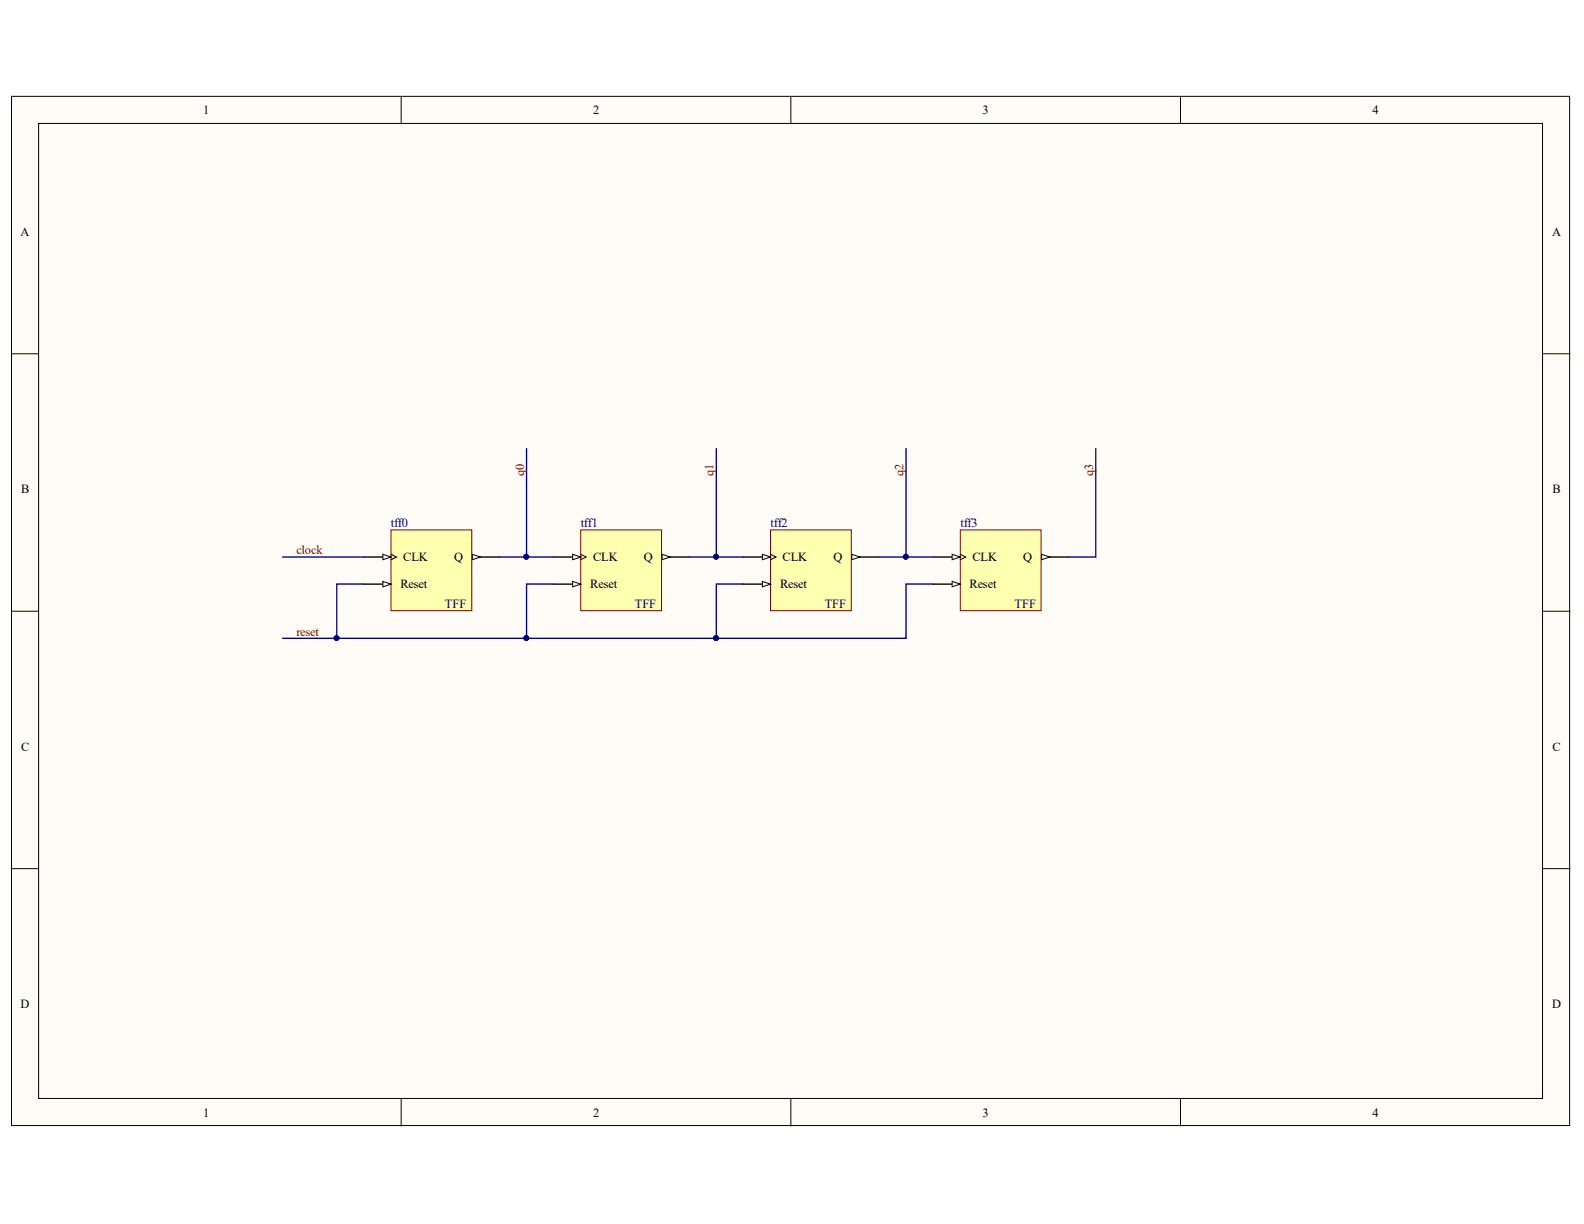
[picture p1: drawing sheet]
<svg xmlns="http://www.w3.org/2000/svg" width="279mm" height="216mm" viewBox="0 0 279 216" stroke-linecap="round" stroke-linejoin="round" font-family="sans-serif">
<g fill="#fffcf8" stroke="#000" stroke-width=".18">
<path d="M2 17h274.9v181.5h-274.9z"/>
<path d="M6.8 21.8h265.3v172h-265.3z"/>
</g>
<path d="M70.8 17v4.8M139.5 17v4.8M208.2 17v4.8M2 62.4h4.8M272.2 62.4h4.8M2 107.8h4.8M272.2 107.8h4.8M2 153.2h4.8M272.2 153.2h4.8M70.8 193.9v4.7M139.5 193.9v4.7M208.2 193.9v4.7" fill="none" stroke="#000" stroke-width=".18"/>
<path d="M69 93.5h14.2v14.2h-14.2z" fill="#ffffb0" stroke="#800000" stroke-width=".18"/>
<path d="M83.3 98.3h4.8" fill="none" stroke="#000" stroke-width=".24"/>
<path d="M83.3 97.8l1.4 .5-1.4 .4z" fill="#fffcf8"/>
<path d="M69 97.8l.9 .5-.9 .4M83.3 97.8l1.4 .5-1.4 .4z" fill="none" stroke="#000" stroke-width=".18"/>
<path d="M64.2 98.3h4.8" fill="none" stroke="#000" stroke-width=".24"/>
<path d="M67.5 97.8l1.5 .5-1.5 .4z" fill="#fffcf8"/>
<path d="M67.5 97.8l1.5 .5-1.5 .4z" fill="none" stroke="#000" stroke-width=".18"/>
<path d="M64.2 103h4.8" fill="none" stroke="#000" stroke-width=".24"/>
<path d="M67.5 102.6l1.5 .4-1.5 .5z" fill="#fffcf8"/>
<path d="M67.5 102.6l1.5 .4-1.5 .5z" fill="none" stroke="#000" stroke-width=".18"/>
<path d="M102.4 93.5h14.3v14.2h-14.3z" fill="#ffffb0" stroke="#800000" stroke-width=".18"/>
<path d="M116.8 98.3h4.8" fill="none" stroke="#000" stroke-width=".24"/>
<path d="M116.8 97.8l1.4 .5-1.4 .4z" fill="#fffcf8"/>
<path d="M102.4 97.8l1 .5-1 .4M116.8 97.8l1.4 .5-1.4 .4z" fill="none" stroke="#000" stroke-width=".18"/>
<path d="M97.7 98.3h4.7" fill="none" stroke="#000" stroke-width=".24"/>
<path d="M101 97.8l1.4 .5-1.4 .4z" fill="#fffcf8"/>
<path d="M101 97.8l1.4 .5-1.4 .4z" fill="none" stroke="#000" stroke-width=".18"/>
<path d="M97.7 103h4.7" fill="none" stroke="#000" stroke-width=".24"/>
<path d="M101 102.6l1.4 .4-1.4 .5z" fill="#fffcf8"/>
<path d="M101 102.6l1.4 .4-1.4 .5z" fill="none" stroke="#000" stroke-width=".18"/>
<path d="M135.9 93.5h14.3v14.2h-14.3z" fill="#ffffb0" stroke="#800000" stroke-width=".18"/>
<path d="M150.3 98.3h4.7" fill="none" stroke="#000" stroke-width=".24"/>
<path d="M150.3 97.8l1.4 .5-1.4 .4z" fill="#fffcf8"/>
<path d="M135.9 97.8l1 .5-1 .4M150.3 97.8l1.4 .5-1.4 .4z" fill="none" stroke="#000" stroke-width=".18"/>
<path d="M131.1 98.3h4.8" fill="none" stroke="#000" stroke-width=".24"/>
<path d="M134.5 97.8l1.4 .5-1.4 .4z" fill="#fffcf8"/>
<path d="M134.5 97.8l1.4 .5-1.4 .4z" fill="none" stroke="#000" stroke-width=".18"/>
<path d="M131.1 103h4.8" fill="none" stroke="#000" stroke-width=".24"/>
<path d="M134.5 102.6l1.4 .4-1.4 .5z" fill="#fffcf8"/>
<path d="M134.5 102.6l1.4 .4-1.4 .5z" fill="none" stroke="#000" stroke-width=".18"/>
<path d="M169.4 93.5h14.2v14.2h-14.2z" fill="#ffffb0" stroke="#800000" stroke-width=".18"/>
<path d="M183.7 98.3h4.8" fill="none" stroke="#000" stroke-width=".24"/>
<path d="M183.7 97.8l1.5 .5-1.5 .4z" fill="#fffcf8"/>
<path d="M169.4 97.8l.9 .5-.9 .4M183.7 97.8l1.5 .5-1.5 .4z" fill="none" stroke="#000" stroke-width=".18"/>
<path d="M164.6 98.3h4.8" fill="none" stroke="#000" stroke-width=".24"/>
<path d="M167.9 97.8l1.5 .5-1.5 .4z" fill="#fffcf8"/>
<path d="M167.9 97.8l1.5 .5-1.5 .4z" fill="none" stroke="#000" stroke-width=".18"/>
<path d="M164.6 103h4.8" fill="none" stroke="#000" stroke-width=".24"/>
<path d="M167.9 102.6l1.5 .4-1.5 .5z" fill="#fffcf8"/>
<path d="M167.9 102.6l1.5 .4-1.5 .5z" fill="none" stroke="#000" stroke-width=".18"/>
<path d="M92.9 79.1v19.2M126.3 79.1v19.2M159.8 79.1v19.2M193.3 79.1v19.2h-4.8M49.8 98.3h14.4M88.1 98.3h9.6M121.6 98.3h9.5M155 98.3h9.6M64.2 103h-4.8v9.6M97.7 103h-4.8v9.6M131.1 103h-4.8v9.6M164.6 103h-4.8v9.6h-110" fill="none" stroke="#000080" stroke-width=".24"/>
<g fill="#000080" stroke="#000080" stroke-width=".18">
<circle cx="92.8" cy="98.2" r=".43"/>
<circle cx="126.3" cy="98.2" r=".43"/>
<circle cx="159.8" cy="98.2" r=".43"/>
<circle cx="126.3" cy="112.5" r=".43"/>
<circle cx="92.8" cy="112.5" r=".43"/>
<circle cx="59.4" cy="112.5" r=".43"/>
</g>
<g font-size="2.2">
<text x="35.9" y="20.1">1</text>
<text x="104.6" y="20.1">2</text>
<text x="173.3" y="20.1">3</text>
<text x="242.1" y="20.1">4</text>
<text x="3.6" y="41.6">A</text>
<text x="273.8" y="41.6">A</text>
<text x="3.7" y="87">B</text>
<text x="273.9" y="87">B</text>
<text x="71.1" y="99">CLK</text>
<text x="80.1" y="99">Q</text>
<text x="104.6" y="99">CLK</text>
<text x="113.6" y="99">Q</text>
<text x="138" y="99">CLK</text>
<text x="147" y="99">Q</text>
<text x="171.5" y="99">CLK</text>
<text x="180.5" y="99">Q</text>
<text x="70.6" y="103.8">Reset</text>
<text x="104.1" y="103.8">Reset</text>
<text x="137.6" y="103.8">Reset</text>
<text x="171" y="103.8">Reset</text>
<text x="3.7" y="132.4">C</text>
<text x="273.9" y="132.4">C</text>
<text x="3.6" y="177.8">D</text>
<text x="273.8" y="177.8">D</text>
<text x="35.9" y="196.9">1</text>
<text x="104.6" y="196.9">2</text>
<text x="173.3" y="196.9">3</text>
<text x="242.1" y="196.9">4</text>
</g>
<g font-size="2.2" fill="#800000">
<text x="92.4" y="83.9" transform="rotate(-90 92.4 83.9)">q0</text>
<text x="125.9" y="83.9" transform="rotate(-90 125.9 83.9)">q1</text>
<text x="159.4" y="83.9" transform="rotate(-90 159.4 83.9)">q2</text>
<text x="192.8" y="83.9" transform="rotate(-90 192.8 83.9)">q3</text>
<text x="52.3" y="97.8">clock</text>
<text x="52.3" y="112.1">reset</text>
</g>
<g font-size="2.2" fill="#000080">
<text x="68.9" y="93">tff0</text>
<text x="102.4" y="93">tff1</text>
<text x="135.9" y="93">tff2</text>
<text x="169.4" y="93">tff3</text>
<text x="78.5" y="107.3">TFF</text>
<text x="112" y="107.3">TFF</text>
<text x="145.5" y="107.3">TFF</text>
<text x="179" y="107.3">TFF</text>
</g>
</svg>
